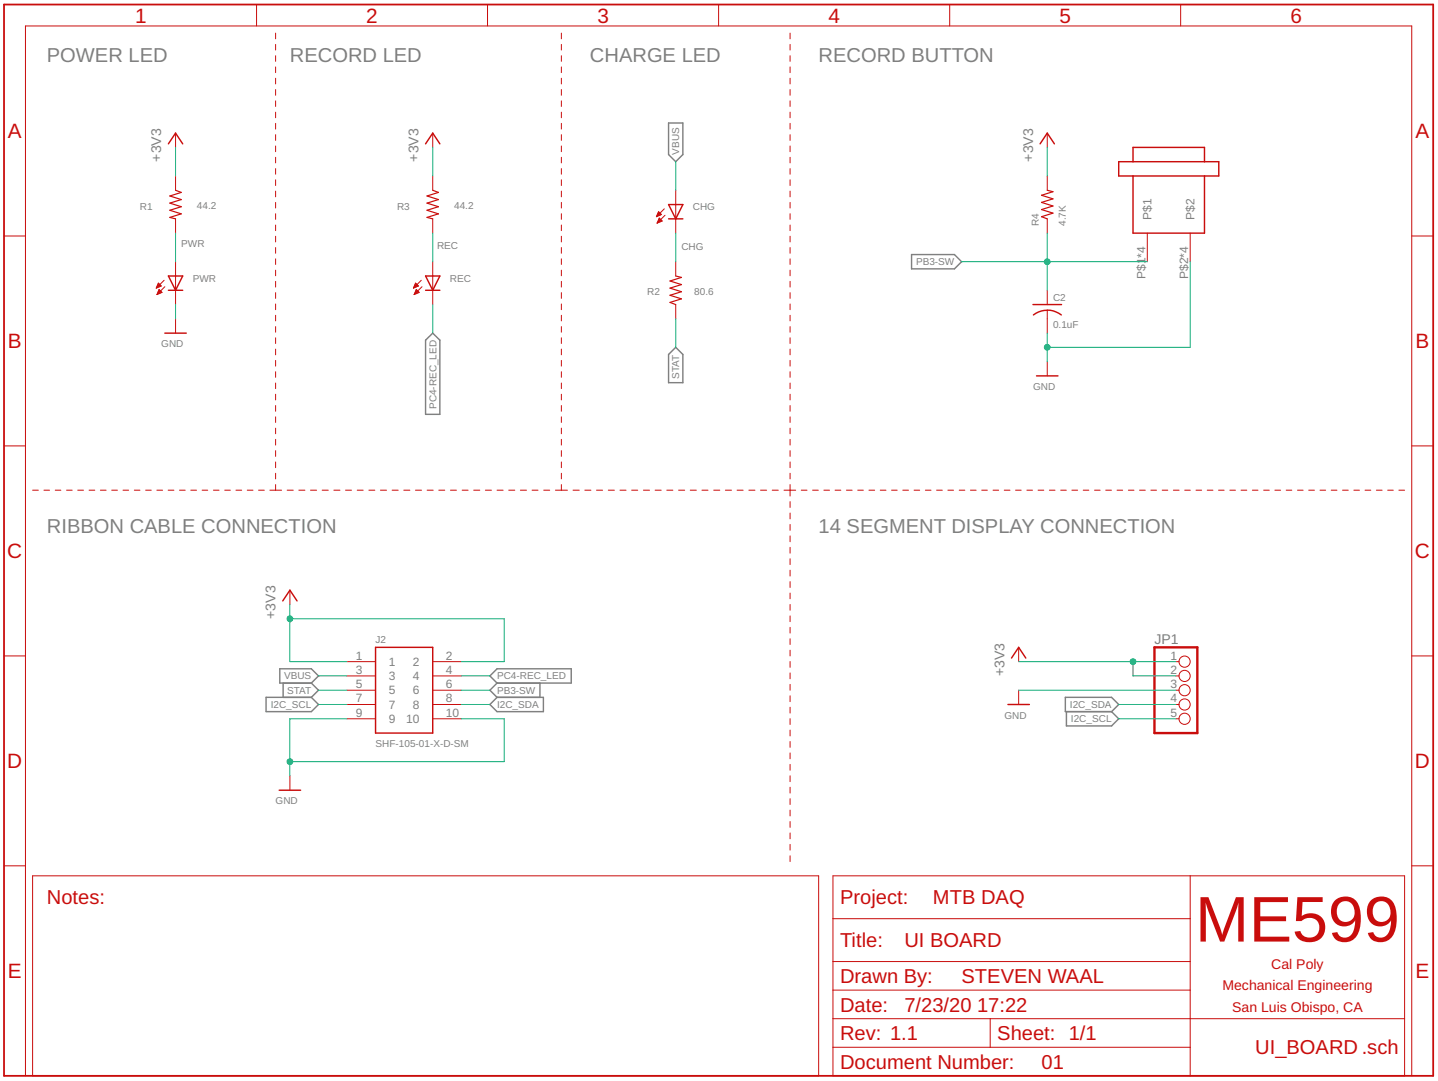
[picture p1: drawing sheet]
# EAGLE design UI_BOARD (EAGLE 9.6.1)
FRAME2 (TITLEBLOCK): AUTHOR: STEVEN WAAL; BOARD_NAME: UI BOARD; DOC_NUM: 01; PROJECT_NAME: MTB DAQ; REVISION: 1.1

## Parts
C2  0.1uF  C-USC0805  [C0805]
CHG  PANEL_MOUNT_LED  [PANEL_MOUNT_LED]
J2  SHF-105-01-X-D-SM  [SHF-105-01-X-D-SM]
JP1  PINHD-1X5  [1X05]
PWR  PANEL_MOUNT_LED  [PANEL_MOUNT_LED]
R1  44.2  R-US_R0805  [R0805]
R2  80.6  R-US_R0805  [R0805]
R3  44.2  R-US_R0805  [R0805]
R4  4.7K  R-US_R0805  [R0805]
REC  PANEL_MOUNT_LED  [PANEL_MOUNT_LED]
U$4  PANEL_MOUNT_PUSH_BUTTON  [PANEL_MOUNT_PUSH_BUTTON]

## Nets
+3V3: J2.1 J2.2 JP1.1 JP1.2 R1.1 R3.1 R4.2
CHG: CHG.P$2 R2.2
GND: C2.2 J2.9 J2.10 JP1.3 PWR.P$2 U$4.P$2 U$4.P$4 U$4.P$6 U$4.P$8
I2C_SCL: J2.7 JP1.5
I2C_SDA: J2.8 JP1.4
PB3-SW: C2.1 J2.6 R4.1 U$4.P$1 U$4.P$3 U$4.P$5 U$4.P$7
PC4-REC_LED: J2.4 REC.P$2
PWR: PWR.P$1 R1.2
REC: R3.2 REC.P$1
STAT: J2.5 R2.1
VBUS: CHG.P$1 J2.3

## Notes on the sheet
- POWER LED | RECORD LED | CHARGE LED | RECORD BUTTON
- RIBBON CABLE CONNECTION | 14 SEGMENT DISPLAY CONNECTION
